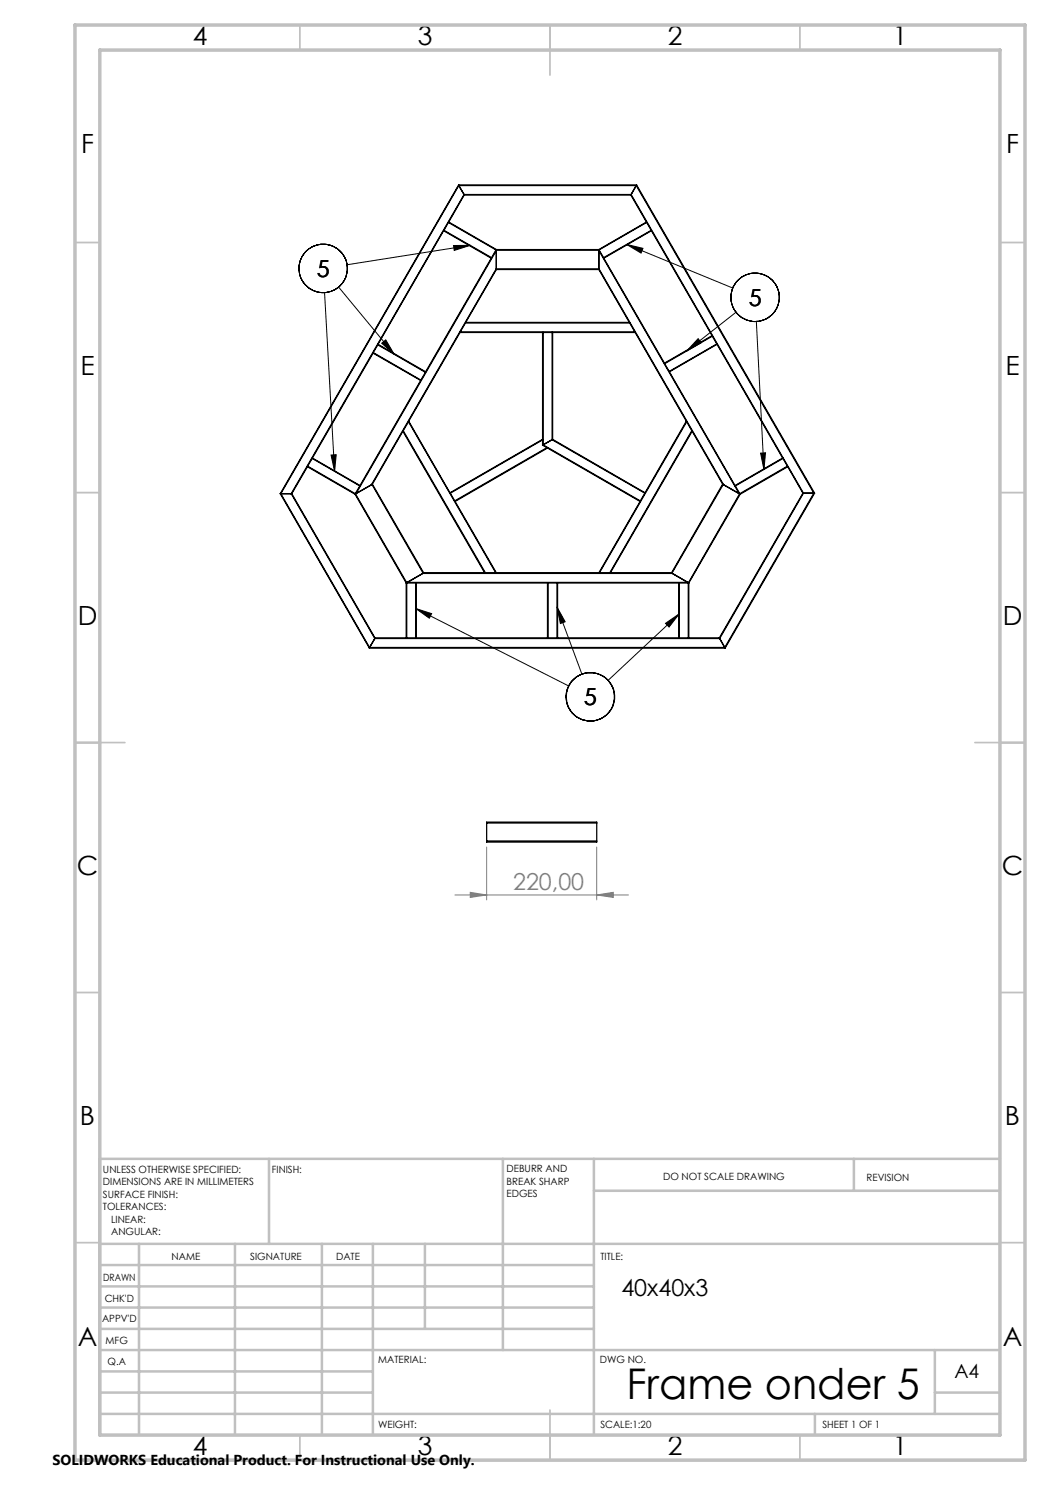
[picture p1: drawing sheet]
<svg xmlns="http://www.w3.org/2000/svg" width="210mm" height="297mm" viewBox="0 0 210 297" stroke-linecap="round" stroke-linejoin="round" font-family="sans-serif">
<g fill="none" stroke="#000" stroke-width=".2">
<path d="M64.9 58.5l2 35.8M67.7 57.4l11.1 13.5M90.7 49.1h3.4l-3.3 1zM94.1 49.1l-24.7 3.8M125.3 48.9l3.3 .8-.4 .9zM125.3 48.9l21.2 8.7M76.3 68.6l.9-.6 1.6 2.9zM139.6 67.7l.7 .8-3 1.7zM147.2 62.4l-9.9 7.8M151.3 64.3l1.5 29.6M66.2 91l1-.1-.3 3.4zM152.1 90.6h1l-.3 3.3z"/>
<path d="M83.1 121.7l3.2 1-.4 .9zM83.1 121.7l30.6 15.5M111.4 121.4l1.6 3-.9 .3zM111.4 121.4l5 13.4M133.1 124.7l2.8-1.9-2.1 2.6zM135.9 122.8l-14.3 13.3"/>
<circle cx="64.6" cy="53.7" r="4.8"/>
<circle cx="151" cy="59.5" r="4.8"/>
<circle cx="118" cy="139.4" r="4.8"/>
<circle cx="118.1" cy="139.4" r="4.8"/>
</g>
<path d="M91 179h34.7M94.1 178.5l3.2 .5-3.2 .5zM97.3 169.4v10.6M119.3 179l3.4-.5v1zM119.3 169.4v10.6" fill="none" stroke="#808080" stroke-width=".2"/>
<g fill="none" stroke="#c0c0c0" stroke-width=".35">
<path d="M60 5v5M110 5v10M160 5v5M15 48.5h5M200 48.5h5M15 98.5h5M200 98.5h5M15 148.5h10M195 148.5h10M15 198.5h5M200 198.5h5M15 248.5h5"/>
<path d="M200 248.5h5M60 287v5M110 282v10M160 287v5"/>
</g>
<g fill="none" stroke="#c0c0c0" stroke-width=".5">
<path d="M53.8 231.8v17M100.6 231.8v38.2M118.8 231.8v55.2M118.8 238.2h81.2M170.8 231.8v6.4M200 231.8h-180v55.2M20 248.8h180M20 257.3h98.8M20 253h98.8M27.8 248.8v38.2M47 248.8v38.2M64.4 248.8v38.2"/>
<path d="M74.6 248.8v38.2M85 248.8v17M20 265.8h98.8M20 261.5h98.8M20 278.5h54.6M20 274.3h54.6M20 270h180M187 278.5h13M187 270v12.8M20 282.8h180M163 282.8v4.2"/>
</g>
<path d="M15 5h190v287h-190zM20 10h180v277h-180z" fill="none" stroke="#c0c0c0" stroke-width=".7"/>
<path d="M90.7 49.1h3.4l-3.3 1zM76.3 68.6l.9-.6 1.6 2.9zM66.2 91l1-.1-.3 3.4zM83.1 121.7l3.2 1-.4 .9zM133.1 124.7l2.8-1.9-2.1 2.6zM111.4 121.4l1.6 3-.9 .3zM125.3 48.9l3.3 .8-.4 .9zM139.6 67.7l.7 .8-3 1.7zM152.1 90.6h1l-.3 3.3z" fill="#000"/>
<path d="M119.3 179l3.4-.5v1zM94.1 178.5l3.2 .5-3.2 .5z" fill="#808080"/>
<g fill="none" stroke="#000" stroke-width=".25">
<path d="M91.7 37l.1 .1M91.7 37l-35.6 61.7M91.7 37h35.6M91.8 37.1l-35.6 61.6M91.8 37.1l1 1.8M91.8 37.1h35.4M92.8 38.9l.1 .1M92.8 38.9l-34.6 59.8M92.8 38.9h33.4M92.9 39l-3.2 5.4M92.9 39h33.3M126.2 39l3.1 5.4"/>
<path d="M126.2 38.9v.1M126.2 38.9l34.5 59.7M127.2 37.1l-1 1.8M127.2 37.1l35.6 61.5M127.3 37l-.1 .1M127.3 37l35.6 61.6M88.7 46.1l9.5 5.5M88.7 46.1l-13.1 22.8M88.8 46.1h-.1M88.8 46.1l9.5 5.4M89.7 44.5l-.9 1.6M89.7 44.5l9.5 5.5"/>
<path d="M89.7 44.4v.1M89.7 44.4l9.6 5.5M98.2 51.6l-13.1 22.8M98.3 51.5l-.1 .1M99.2 50l-.9 1.5M99.3 49.9l-.1 .1M99.3 53.8v.1M99.3 49.9v.1M99.3 50.1l-28.1 48.6 3.1-1.8 25-43.2M99.3 50v3.8M99.3 53.9l-6.2 10.6M99.3 53.9h20.5"/>
<path d="M99.3 53.8h20.5M99.3 50h20.5M99.3 49.9h20.5M119.8 49.9v.1M119.8 53.8v.1M119.8 50.1l28 48.6-3.1-1.8-24.9-43.2M119.8 53.9l6.1 10.6M119.8 50v3.8M119.8 50l.9 1.5M120.7 51.5l.1 .1M120.8 51.6l12.1 21M129.3 44.4v.1"/>
<path d="M129.3 44.4l-9.5 5.5M129.3 44.5l-9.5 5.5M129.3 44.5l.9 1.6M130.2 46.1h.1M130.2 46.1l-9.5 5.4M130.3 46.1l12.1 21M130.3 46.1l-9.5 5.5M74.6 70.6l9.5 5.5M74.6 70.6l-12.1 21M74.6 70.5v.1M74.6 70.5l9.6 5.5M75.6 69l-1 1.5"/>
<path d="M75.6 69l9.5 5.5M75.6 68.9v.1M75.6 68.9l9.5 5.5M84.1 76.1l-12.1 21M84.2 76l-.1 .1M85.1 74.5l-.9 1.5M85.1 74.4v.1M92 66.5h16.5M92 66.5l-10.3 17.7M92 66.4v.1M92 66.4h35M93.1 64.6h32.8"/>
<path d="M93.1 64.6l-1.1 1.8M93.1 64.5v.1M93.1 64.5h32.8M108.5 66.5h.1M108.5 66.5v21.4M108.6 66.5v22.5M108.6 66.5h1.8M110.4 66.5h.1M110.4 66.5v21.4M110.5 66.5h16.5M110.5 66.5v21.4M125.9 64.5v.1"/>
<path d="M125.9 64.6l1.1 1.8M127 66.4v.1M127 66.5l10.3 17.7M132.9 72.6v.1M132.9 72.7l.9 1.6M133.8 74.3l.1 .1M133.9 74.4l13.1 22.7M142.4 67.1l.1 .1M142.4 67.1l-9.5 5.5M142.5 67.2l-9.6 5.5M142.5 67.2l.9 1.6M143.4 68.8v.1"/>
<path d="M143.4 68.8l-9.6 5.5M143.4 68.9l-9.5 5.5M143.4 68.9l13.1 22.7M56.1 98.7h.1M56.1 98.7l17.8 30.9M56.2 98.7l17.7 30.8M56.2 98.7h2M58.2 98.7h.1M58.2 98.7l16.8 29M58.3 98.7l16.7 28.9M61.5 93.3l9.5 5.5M61.5 93.3l-3.2 5.4"/>
<path d="M61.5 93.2v.1M61.5 93.2l9.5 5.5M62.4 91.7l-.9 1.5M62.4 91.7l9.6 5.5M62.5 91.6l-.1 .1M62.5 91.6l9.5 5.5M71 98.8l10.2 17.8M71 98.7v.1M71.1 98.8h-.1M71.1 98.8l10.3 17.8M72 97.2l-1 1.5M72 97.1v.1"/>
<path d="M74.4 96.9l10.2 17.7M74.4 96.9l-3.3 1.9M74.5 96.8l-.1 .1M74.5 96.8l10.2 17.8M80.6 86.3l16.3 28.3M80.6 86.3l-6.1 10.5M80.6 86.1v.2M80.6 86.1l16.5 28.5M81.7 84.3l-1.1 1.8M81.7 84.3l17.5 30.3M81.7 84.2v.1M81.7 84.2l8.3 14.4"/>
<path d="M90 98.6h.1M90.1 98.6l.8 1.6M108.5 87.9v.1M108.5 88v1M108.5 88l-18.4 10.6M108.5 89l.9 .5M108.5 87.9l-18.5 10.7M108.6 89h-.1M108.6 89l19.5 11.2M109.4 89.5l.1 .1M109.4 89.5l-18.5 10.7M109.5 89.6l18.5 10.7"/>
<path d="M109.5 89.6l-18.5 10.7M110.4 87.9l-1.8 1.1M110.4 87.9l18.6 10.7M110.5 87.9h-.1M110.5 87.9l18.5 10.7M129 98.6l-.9 1.6M129 98.6h.1M137.3 84.2v.1M137.3 84.2l-8.3 14.4M137.3 84.3l-17.4 30.3M137.3 84.3l1.1 1.8M138.4 86.1v.2"/>
<path d="M138.4 86.1l-16.4 28.5M138.4 86.3l-16.3 28.3M138.4 86.3l6.1 10.5M144.5 96.8l.1 .1M144.5 96.8l-10.2 17.8M144.6 96.9l-10.2 17.7M144.6 96.9l3.3 1.9M147 97.1l.1 .1M147.1 97.2l.9 1.5M147.9 98.8h.1M147.9 98.8l-10.2 17.8M148 98.7v.1"/>
<path d="M148 98.8l-10.2 17.8M156.5 91.6l.1 .1M156.5 91.6l-9.5 5.5M156.6 91.7l-9.5 5.5M156.6 91.7l.9 1.5M157.5 93.2l.1 .1M157.5 93.2l-9.5 5.5M157.6 93.3l-9.6 5.5M157.6 93.3l3 5.3M160.6 98.6h.1M160.6 98.6l-16.7 29M160.7 98.6h2.1"/>
<path d="M160.7 98.6l-16.8 29.1M162.8 98.6h.1M162.8 98.6l-17.8 30.9M162.9 98.6l-17.9 31M81.2 116.6h.2M81.2 116.6v11M81.4 116.6h-.2M81.4 116.6v11M81.4 116.6h1.7M81.4 116.5l3.2-1.8h49.9l3.1 1.8zM83.1 116.6h.2M83.1 116.6v11"/>
<path d="M83.3 116.6h26.2M83.3 116.6v11M84.6 114.6l-3.2 2M84.7 114.6h-.1M84.7 114.6h12.2M90.9 100.2l.1 .1M91 100.3l8.3 14.3M96.9 114.6h.2M97.1 114.6h2.1M99.2 114.6h.1M99.3 114.6h20.5M109.5 116.6h.1"/>
<path d="M109.5 116.6v11M109.6 116.6h1.8M109.6 116.6v11M111.4 116.6h.1M111.4 116.6v11M111.5 116.6h24.2M111.5 116.6v11M119.8 114.6h.1M119.9 114.6h2.1M122 114.6h.1M122.1 114.6h12.2M128 100.3l-8.2 14.3"/>
<path d="M128.1 100.2l-.1 .1M134.3 114.6h.1M134.4 114.6l3.3 2M135.7 116.6h.2M135.7 116.6v11M135.9 116.6h1.8M135.9 116.6v11M137.7 116.6h.1M137.7 116.6v11M137.8 116.6v11M73.9 129.6h71.1M73.9 129.5v.1"/>
<path d="M73.9 129.5h71.1M75 127.7l-1.1 1.8M75 127.7h68.9M75 127.6v.1M75 127.6h6.2M81.2 127.6h.2M81.4 127.6h1.7M83.1 127.6h.2M83.3 127.6h26.2M109.5 127.6h.1M109.6 127.6h1.8M111.4 127.6h.1"/>
<path d="M111.5 127.6h24.2M135.7 127.6h.2M135.9 127.6h1.8M137.7 127.6h.1M137.8 127.6h6.1M143.9 127.6v.1M143.9 127.7l1.1 1.8M145 129.5v.1M97.3 168.2v.2h22v-.2M97.3 164.6v-.2h22v.2M97.3 168.2h22M97.3 164.6h22"/>
<path d="M97.3 164.6v3.6M119.3 164.6v3.6"/>
</g>
<text font-size="8.5" x="125.3" y="279.7">Frame onder 5</text>
<g font-size="5.3">
<text x="38.5" y="8.9">4</text>
<text x="83.5" y="8.9">3</text>
<text x="133.6" y="8.9">2</text>
<text x="178.6" y="8.9">1</text>
<text x="16.2" y="30.7">F</text>
<text x="201.2" y="30.7">F</text>
<text x="16.1" y="74.9">E</text>
<text x="201.1" y="74.9">E</text>
<text x="15.5" y="124.9">D</text>
<text x="200.5" y="124.9">D</text>
<text x="15.4" y="174.9">C</text>
<text x="200.4" y="174.9">C</text>
<text x="16" y="224.9">B</text>
<text x="201" y="224.9">B</text>
<text x="15.5" y="269.2">A</text>
<text x="200.5" y="269.2">A</text>
<text x="38.5" y="290.9">4</text>
<text x="83.5" y="290.9">3</text>
<text x="133.6" y="290.9">2</text>
<text x="178.6" y="290.9">1</text>
</g>
<g font-size="4.7">
<text x="63.4" y="55.4">5</text>
<text x="149.7" y="61.2">5</text>
<text x="116.8" y="141.1">5</text>
<text x="124.3" y="259.3">40x40x3</text>
</g>
<text font-size="4.7" fill="#808080" x="102.6" y="178">220,00</text>
<text font-size="3.9" x="190.9" y="275.5">A4</text>
<text font-size="2.9" x="10.5" y="292.9">SOLIDWORKS Educational Product. For Instructional Use Only.</text>
<g font-size="2">
<text x="20.6" y="234.6">UNLESS OTHERWISE SPECIFIED:</text>
<text x="20.6" y="237.1">DIMENSIONS ARE IN MILLIMETERS</text>
<text x="20.6" y="239.6">SURFACE FINISH:</text>
<text x="54.4" y="234.6">FINISH:</text>
<text x="101.3" y="234.5">DEBURR AND</text>
<text x="101.3" y="237">BREAK SHARP</text>
<text x="101.3" y="239.5">EDGES</text>
<text x="132.6" y="236">DO NOT SCALE DRAWING</text>
<text x="173.3" y="236.2">REVISION</text>
<text x="20.6" y="242.1">TOLERANCES:</text>
<text x="22.2" y="244.6">LINEAR:</text>
<text x="22.2" y="247.1">ANGULAR:</text>
<text x="34.3" y="252">NAME</text>
<text x="50" y="251.9">SIGNATURE</text>
<text x="67.2" y="251.9">DATE</text>
<text x="120.1" y="251.9">TITLE:</text>
<text x="20.6" y="256.1">DRAWN</text>
<text x="20.9" y="260.3">CHK'D</text>
<text x="20.4" y="264.4">APPV'D</text>
<text x="21.1" y="268.8">MFG</text>
<text x="21.5" y="273">Q.A</text>
<text x="75.6" y="272.5">MATERIAL:</text>
<text x="120" y="272.5">DWG NO.</text>
<text x="75.6" y="285.5">WEIGHT:</text>
<text x="120.1" y="285.6">SCALE:1:20</text>
<text x="164.5" y="285.6">SHEET 1 OF 1</text>
</g>
</svg>
